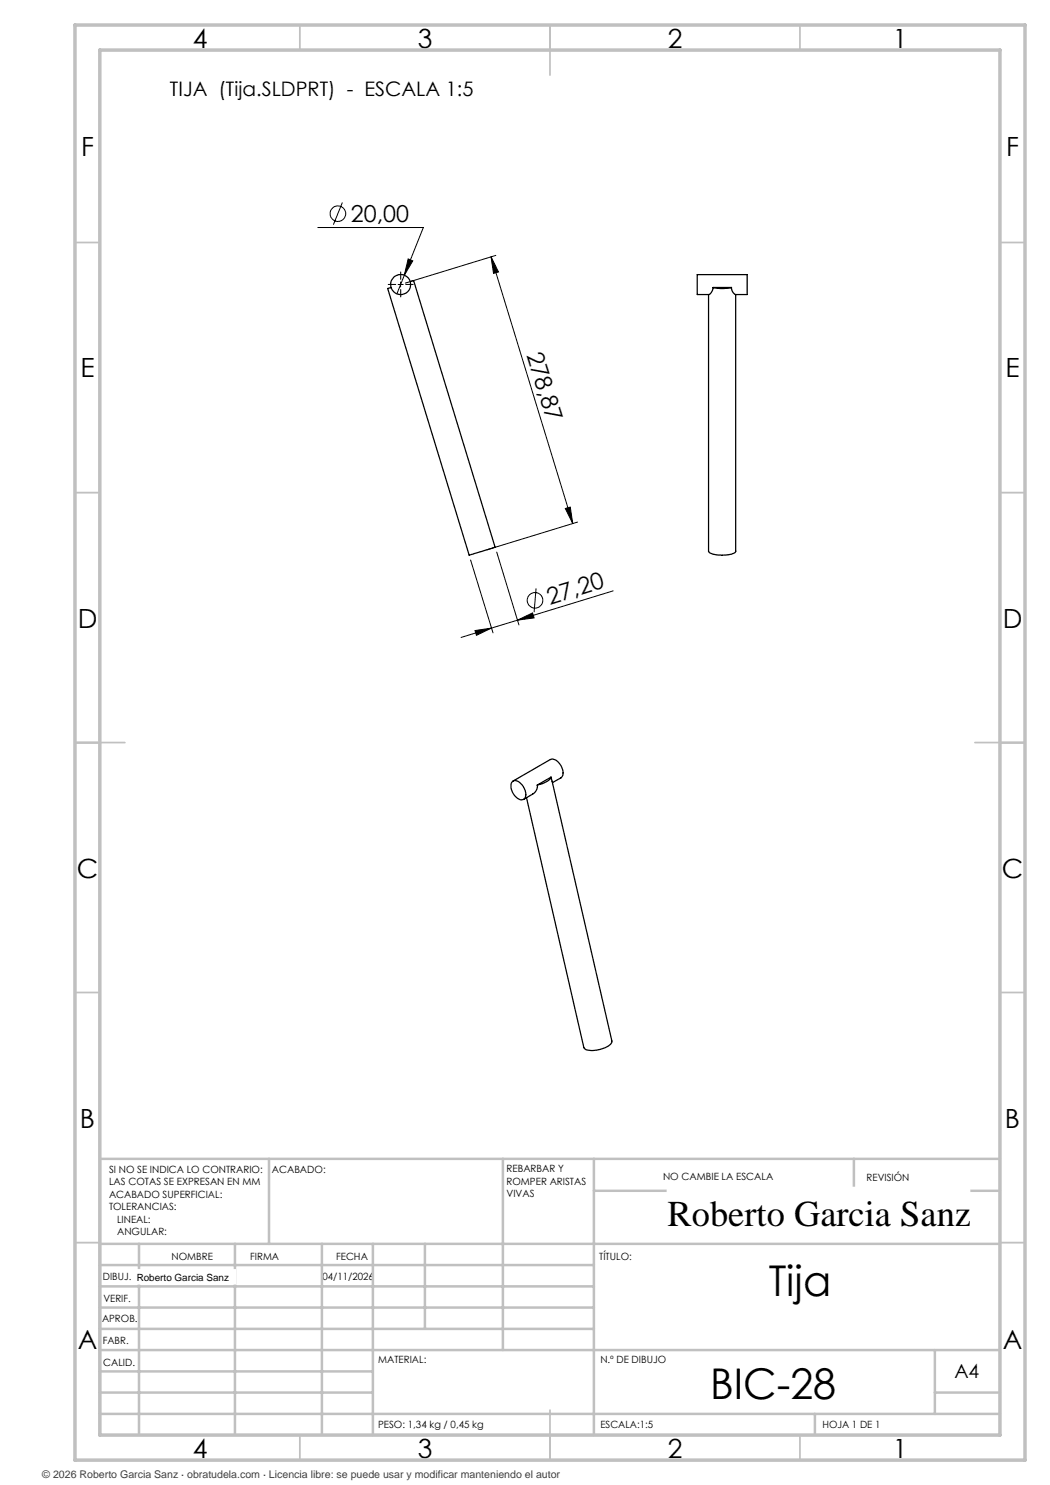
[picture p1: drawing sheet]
<svg xmlns="http://www.w3.org/2000/svg" width="210mm" height="297mm" viewBox="0 0 210 297" stroke-linecap="round" stroke-linejoin="round" font-family="sans-serif">
<g fill="none" stroke="#000" stroke-width=".2">
<path d="M63.6 45.5h21.1l-5.3 13.3M68.5 40.5l-1.8 4.4M79.6 56.9h1M80.1 56.4v1M81.6 51.8l.9 .4-1.6 2.9zM98.2 51.4l16.3 53.3M98.2 51.4l1.5 3-1 .3zM99.2 51.1l-18.1 5.5M94.1 112l4.5 14.6M99.3 110.4l4.5 14.6M107.2 117.7l-.4 4.7M113.1 101.7l1-.3 .4 3.3z"/>
<path d="M115.5 104.4l-18.1 5.6M122.6 118.2l-19.1 5.8M95 126.1l3.3-.5-3 1.5zM98.3 125.6l-6.1 1.9M103.5 124l-5.2 1.6M103.5 124l3-1.4 .3 1z"/>
<circle cx="67.6" cy="42.7" r="1.56"/>
<circle cx="107" cy="120.1" r="1.56"/>
</g>
<path d="M79.1 56.9h-1.5M80.1 55.9v-1.5M80.1 57.9v1.5M81.1 56.9h1.5" fill="none" stroke="#000" stroke-width=".2" stroke-dasharray="15.2 1.3 1.3 1.3"/>
<g fill="none" stroke="#c0c0c0" stroke-width=".35">
<path d="M60 5v5M110 5v10M160 5v5M15 48.5h5M200 48.5h5M15 98.5h5M200 98.5h5M15 148.5h10M195 148.5h10M15 198.5h5M200 198.5h5M15 248.5h5"/>
<path d="M200 248.5h5M60 287v5M110 282v10M160 287v5"/>
</g>
<g fill="none" stroke="#c0c0c0" stroke-width=".5">
<path d="M53.8 231.8v17M100.6 231.8v38.2M118.8 231.8v55.2M118.8 238.2h81.2M170.8 231.8v6.4M200 231.8h-180v55.2M20 248.8h180M20 257.3h98.8M20 253h98.8M27.8 248.8v38.2M47 248.8v38.2M64.4 248.8v38.2"/>
<path d="M74.6 248.8v38.2M85 248.8v17M20 265.8h98.8M20 261.5h98.8M20 278.5h54.6M20 274.3h54.6M20 270h180M187 278.5h13M187 270v12.8M20 282.8h180M163 282.8v4.2"/>
</g>
<path d="M15 5h190v287h-190zM20 10h180v277h-180z" fill="none" stroke="#c0c0c0" stroke-width=".7"/>
<g fill="#000">
<path d="M81.6 51.8l.9 .4-1.6 2.9z"/>
<path d="M113.1 101.7l1-.3 .4 3.3zM98.2 51.4l1.5 3-1 .3z"/>
<path d="M95 126.1l3.3-.5-3 1.5zM103.5 124l3-1.4 .3 1z"/>
</g>
<g fill="none" stroke="#000" stroke-width=".25">
<path d="M82.1 56.3l.6-.2 16.3 53.4-5.2 1.6-16.3-53.4 .7-.2M141.7 58.9v51.3a2.62 2.62 0 0 0 2.4 .8h1a2.3 2.3 0 0 0 2-.8v-51.3M142.6 57.5a1.59 1.59 0 0 1-.8 1.4h-2.3v-4h9.9v4h-2.3a1.64 1.64 0 0 1-.8-1.4M142.6 57.5l1.5 .2 2.2-.2M142.6 57.5h3.7M102.5 156.3a1.51 1.51 0 0 1 2 .7 2.15 2.15 0 0 1 .3 2.8 1.94 1.94 0 0 1-2.3-1.4 2.12 2.12 0 0 1 0-2.1zM102.6 156.2l7.5-4.3a1.75 1.75 0 0 1 2 1.1 1.98 1.98 0 0 1 .1 2.6l-1.7 .9M107.5 157l-.1 .9-.4 .6-2.3 1.4M110.2 155.4l12.2 52.8a2.26 2.26 0 0 1-2.1 1.6 4 4 0 0 1-3.4-.1l-11.6-50.1M110.2 155.4a3.9 3.9 0 0 1-2.7 1.6M110.2 155.4l-2.7 1.6"/>
<circle cx="80.1" cy="56.9" r="2"/>
</g>
<g fill="#fff" stroke="#fff" stroke-width=".35">
<path d="M27.3 254h19.7v2.7h-19.7z"/>
<path d="M133.5 237.5h60.4v9.9h-60.4z"/>
</g>
<g font-size="8.5">
<text x="153.7" y="259.3">Tija</text>
<text x="142" y="279.7">BIC-28</text>
</g>
<text font-size="7.3" x="133.5" y="245.1">Roberto Garcia Sanz</text>
<g font-size="5.3">
<text x="38.5" y="9.5">4</text>
<text x="83.5" y="9.5">3</text>
<text x="133.6" y="9.5">2</text>
<text x="178.6" y="9.5">1</text>
<text x="16.2" y="31.3">F</text>
<text x="201.2" y="31.3">F</text>
<text x="16.1" y="75.5">E</text>
<text x="201.1" y="75.5">E</text>
<text x="15.5" y="125.5">D</text>
<text x="200.5" y="125.5">D</text>
<text x="15.4" y="175.5">C</text>
<text x="200.4" y="175.5">C</text>
<text x="16" y="225.5">B</text>
<text x="201" y="225.5">B</text>
<text x="15.5" y="269.8">A</text>
<text x="200.5" y="269.8">A</text>
<text x="38.5" y="291.5">4</text>
<text x="83.5" y="291.5">3</text>
<text x="133.6" y="291.5">2</text>
<text x="178.6" y="291.5">1</text>
</g>
<g font-size="4.7">
<text x="70.2" y="44.4">20,00</text>
<text x="105.3" y="70.9" transform="rotate(73 105.3 70.9)">278,87</text>
<text x="110" y="120.9" transform="rotate(-17 110 120.9)">27,20</text>
</g>
<text font-size="4" x="34" y="19.1">TIJA (Tija.SLDPRT) - ESCALA 1:5</text>
<text font-size="3.9" x="190.9" y="275.5">A4</text>
<text font-size="2.1" fill="#404040" x="8.5" y="295.6">© 2026 Roberto Garcia Sanz · obratudela.com · Licencia libre: se puede usar y modificar manteniendo el autor</text>
<g font-size="2">
<text x="21.8" y="234.6">SI NO SE INDICA LO CONTRARIO:</text>
<text x="21.8" y="237.1">LAS COTAS SE EXPRESAN EN MM</text>
<text x="21.8" y="239.6">ACABADO SUPERFICIAL:</text>
<text x="54.4" y="234.6">ACABADO:</text>
<text x="101.3" y="234.5">REBARBAR Y</text>
<text x="101.3" y="237">ROMPER ARISTAS</text>
<text x="101.3" y="239.5">VIVAS</text>
<text x="132.6" y="236">NO CAMBIE LA ESCALA</text>
<text x="173.3" y="236.2">REVISIÓN</text>
<text x="21.8" y="242.1">TOLERANCIAS:</text>
<text x="23.4" y="244.6">LINEAL:</text>
<text x="23.4" y="247.1">ANGULAR:</text>
<text x="34.3" y="252">NOMBRE</text>
<text x="50" y="251.9">FIRMA</text>
<text x="67.2" y="251.9">FECHA</text>
<text x="119.9" y="251.9">TÍTULO:</text>
<text x="20.6" y="256.1">DIBUJ.</text>
<text x="27.3" y="256.1">Roberto Garcia Sanz</text>
<text x="64.5" y="255.9">04/11/2026</text>
<text x="20.7" y="260.3">VERIF.</text>
<text x="20.4" y="264.4">APROB.</text>
<text x="20.5" y="268.8">FABR.</text>
<text x="20.7" y="273.1">CALID.</text>
<text x="75.6" y="272.5">MATERIAL:</text>
<text x="120.1" y="272.5">N.º DE DIBUJO</text>
<text x="75.6" y="285.5">PESO: 1,34 kg / 0,45 kg</text>
<text x="120.1" y="285.6">ESCALA:1:5</text>
<text x="164.5" y="285.6">HOJA 1 DE 1</text>
</g>
</svg>
